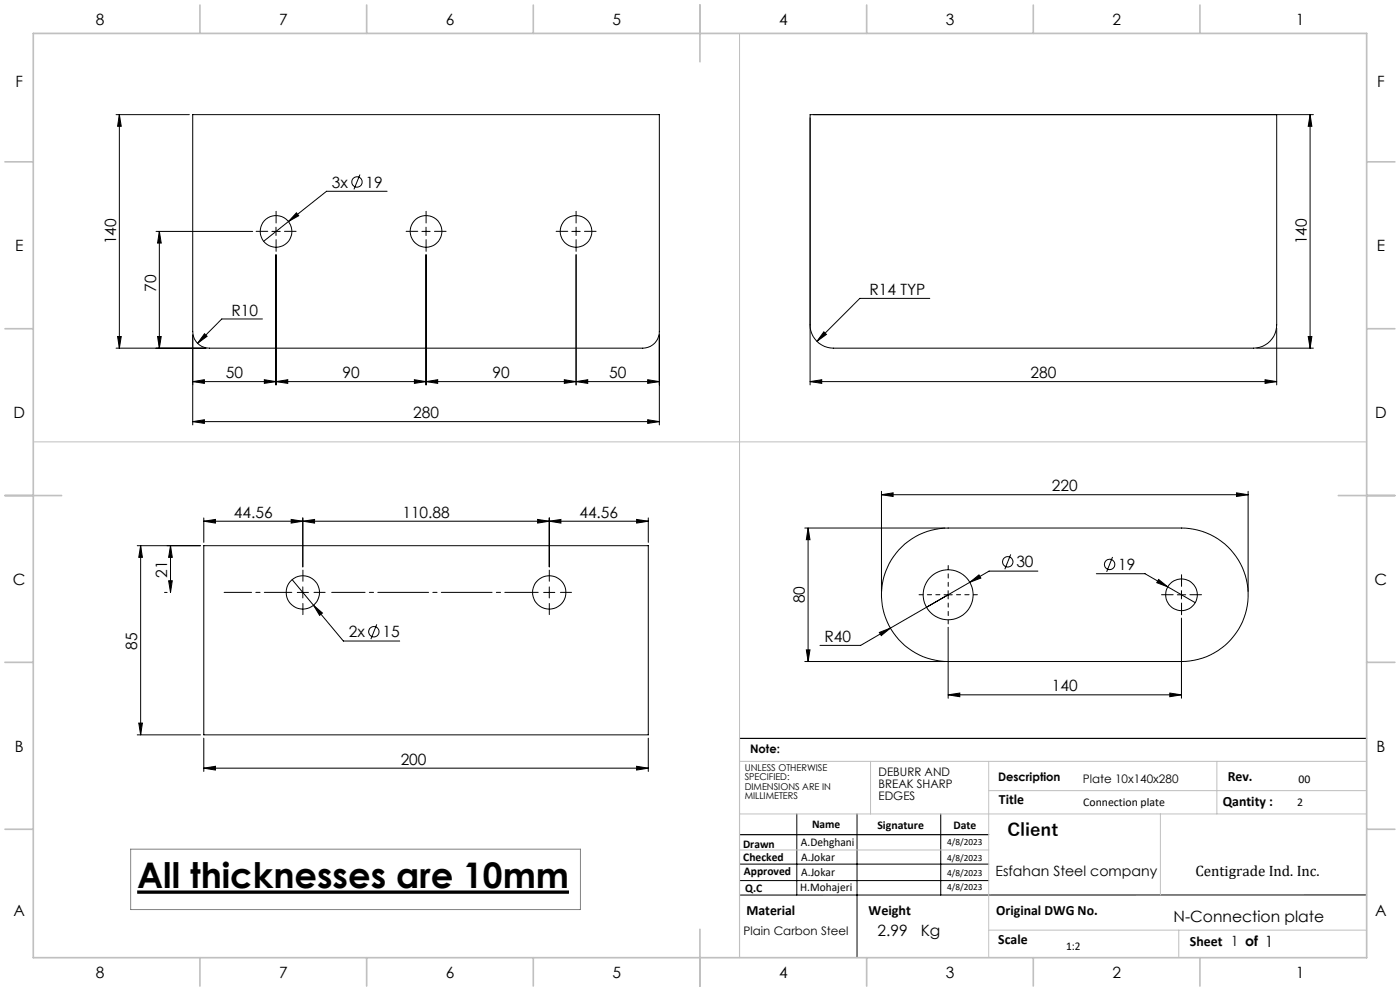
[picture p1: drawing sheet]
<svg xmlns="http://www.w3.org/2000/svg" width="420mm" height="297mm" viewBox="0 0 420 297" stroke-linecap="round" stroke-linejoin="round" font-family="sans-serif">
<path d="M41.2 267.4h129.5" fill="none" stroke="#000" stroke-width=".99" stroke-linecap="butt"/>
<g fill="none" stroke="#000" stroke-width=".3">
<path d="M34.8 34.4h22M35.8 34.4l.6 3.4h-1.1zM35.8 34.4v69.9M57.8 34.4h140v64.9a4.9 4.9 0 0 1-5 5h-130a4.9 4.9 0 0 1-5-5zM383 34.4v63a7 7 0 0 1-7 6.9h-126a7 7 0 0 1-7-6.9M393 34.4l.6 3.4h-1.1zM393 34.4v69.9M394 34.4h-151v81M108 52.3l-1.8 4.5M116.1 57.3h-18.1l-11.5 9.1M46.8 69.4h29M47.8 69.4l.6 3.4h-1.1z"/>
<path d="M47.8 69.4v34.9M81.6 69.4h2.5M82.8 68.1v2.5M82.8 76.3v39.1M86.5 66.4l-7.4 5.9M88.9 63.8l.7 .9-3.1 1.7zM126.6 69.4h2.4M127.8 68.1v2.5M127.8 76.3v39.1M171.6 69.4h2.5M172.8 68.1v2.5M172.8 76.3v39.1"/>
<path d="M78.7 95.6h-12.2l-7.2 7.3M247.2 99.4l.7 .8-2.8 2.1zM278.9 89.4h-20.9l-12.9 12.9M383 98.4v17M34.8 104.3h27M35.3 100.9h1.1l-.6 3.4zM47.3 100.9h1.1l-.6 3.4zM57.8 114.4l3.5-.6v1.1zM57.8 100.4v26.9M57.8 114.4h140M61.3 100l.8 .8-2.8 2.1zM79.3 113.8l3.5 .6-3.5 .5z"/>
<path d="M82.8 114.4l3.5-.6v1.1zM124.3 113.8l3.5 .6-3.5 .5zM127.8 114.4l3.5-.6v1.1zM169.3 113.8l3.5 .6-3.5 .5zM172.8 114.4l3.5-.6v1.1zM194.3 113.8l3.5 .6-3.5 .5zM197.8 100.4v26.9M243 114.4l3.5-.6v1.1zM243 114.4h140M377 104.3h17M379.5 113.8l3.5 .6-3.5 .5zM392.5 100.9h1.1l-.6 3.4z"/>
<path d="M57.8 126.4l3.5-.6v1.1zM57.8 126.4h140M194.3 125.8l3.5 .6-3.5 .5zM61.1 156.2l3.5-.5v1.1zM61.1 155.2v7.4M61.1 156.2h133.4M87.3 155.7l3.5 .5-3.5 .6zM90.8 155.2v14.7M90.8 156.2l3.6-.5v1.1zM161.3 155.7l3.5 .5-3.5 .6zM164.8 156.2l3.5-.5v1.1zM164.8 155.2v14.7"/>
<path d="M191 155.7l3.5 .5-3.5 .6zM194.5 155.2v7.4M241.4 158.3h42.1M242.4 158.3v40M242.4 158.3l.6 3.4h-1.1zM264.4 148.3l3.5-.6v1.1zM264.4 147.2v30.1M264.4 148.3h110M370.9 147.7l3.5 .6-3.5 .5zM374.4 147.2v30.1M41.2 163.5h18.9M42.2 163.5v56.7"/>
<path d="M42.2 163.5l.5 3.5h-1.1zM49.4 177.5h.7M50.6 174.1h1.1l-.5 3.4zM51.2 163.5v14M51.2 163.5l.5 3.5h-1.1zM61.1 163.5h133.4v56.7h-133.4zM87.6 173.7l15.4 18.4h16.9M89.2 177.5h3.3M90.8 175.9v3.3M163.1 177.5h3.3M164.8 175.9v3.3M270.5 163.9a20.1 20.1 0 0 1 13.9-5.6h70a20 20 0 0 1 20 20 20 20 0 0 1-20 20h-70a20 20 0 0 1-18.5-12.5 20 20 0 0 1 4.6-21.9z"/>
<path d="M283.2 178.3h2.5M284.4 178.3l-17.3 9.9M284.4 177v2.5M290.9 174.5l2.8-2.2 .6 .9zM290.9 174.5l-12.9 7.5M303.2 166.2l-1.8 4.4M311.4 171.2h-14.7l-5.8 3.3M328.9 171.9h14.6l6.8 4M333.8 166.9l-1.8 4.5M347.6 173.7l2.7 2.2-3.3-1.3zM350.3 175.9l8.3 4.7M353.2 178.3h2.5"/>
<path d="M354.4 177v2.5M94.1 181.4l2.6 2.3-.8 .7zM113 187.1l-1.7 4.5M241.4 198.3h42.1M241.9 194.8h1.1l-.6 3.5zM263.8 189.5l3.3-1.3-2.7 2.3zM267.1 188.2l-8.9 5.2h-12.2M284.4 188v21.3M354.4 185.2v24.1M41.6 216.7h1.1l-.5 3.5zM284.4 208.2l3.5-.5v1.1zM284.4 208.2h70"/>
<path d="M350.9 207.7l3.5 .5-3.5 .6zM41.2 220.2h18.9M61.1 230.2l3.5-.5v1.1zM61.1 221.2v10M61.1 230.2h133.4M191 229.7l3.5 .5-3.5 .6zM194.5 221.2v10M221.9 259h74.7M239 243.9v24.3M257.1 243.9v43.1M282.2 243.9v24.3M221.9 263.9h74.7"/>
<path d="M410 268.2h-188.1"/>
<circle cx="107.1" cy="54.5" r="1.56"/>
<circle cx="82.8" cy="69.4" r="4.8"/>
<circle cx="127.8" cy="69.4" r="4.8"/>
<circle cx="172.8" cy="69.4" r="4.8"/>
<circle cx="90.8" cy="177.6" r="5"/>
<circle cx="164.8" cy="177.6" r="5"/>
<circle cx="284.4" cy="178.2" r="7.5"/>
<circle cx="302.3" cy="168.4" r="1.56"/>
<circle cx="332.9" cy="169.2" r="1.56"/>
<circle cx="354.5" cy="178.2" r="4.7"/>
<circle cx="112.2" cy="189.3" r="1.55"/>
</g>
<g fill="none" stroke="#000" stroke-width=".3" stroke-dasharray="15.2 1.3 1.3 1.3">
<path d="M80.3 69.3h-3.5M82.8 66.8v-3.5M82.8 71.8v3.5M85.3 69.3h3.5M125.3 69.3h-3.5M127.8 66.8v-3.5M127.8 71.8v3.5M130.3 69.3h3.5M170.3 69.3h-3.5M172.8 66.8v-3.5M172.8 71.8v3.5M175.3 69.3h3.5"/>
<path d="M90.9 174.2v-3.3M94.2 177.5h3.3M164.8 174.2v-3.3M168.1 177.5h3.4M352 178.2h-3.5M354.5 175.7v-3.5M357 178.2h3.5M90.9 180.9v3.3M164.8 180.9v3.3M354.5 180.7v3.5"/>
</g>
<path d="M87.5 177.5h-20.3" fill="none" stroke="#000" stroke-width=".3" stroke-dasharray="15.2 1.3 1.3 1.3" stroke-dashoffset="7"/>
<path d="M161.5 177.5h-62" fill="none" stroke="#000" stroke-width=".3" stroke-dasharray="15.2 1.3 1.3 1.3" stroke-dashoffset="5.2"/>
<path d="M282 178.2h-6.3M284.5 175.7v-6.2M287 178.2h6.2M284.5 180.7v6.3" fill="none" stroke="#000" stroke-width=".3" stroke-dasharray="15.2 1.3 1.3 1.3" stroke-dashoffset="14"/>
<path d="M221.9 221.3h188.1M221.9 250.2h74.7" fill="none" stroke="#000" stroke-width=".35"/>
<path d="M39.2 254.5h134.9v18.1h-134.9z" fill="none" stroke="#808080" stroke-width=".3"/>
<path d="M221.9 10v211.3M10 132.4h400M221.9 228.2h188.1M261.2 228.2v15.7M296.6 228.2v58.8M296.6 237h113.4M365.1 228.2v15.7M221.9 243.9h188.1M221.9 254.7h74.7M348.1 243.9v24.3M296.6 278.8h113.4M353.6 278.8v8.2" fill="none" stroke="#c0c0c0" stroke-width=".3"/>
<path d="M221.9 221.3v65.7" fill="none" stroke="#c0c0c0" stroke-width=".35"/>
<g fill="none" stroke="#c0c0c0" stroke-width=".5">
<path d="M10 10h400v277h-400zM60 1.5v8.5M110 1.5v8.5M160 1.5v8.5M210 1.5v17M260 1.5v8.5M310 1.5v8.5M360 1.5v8.5M1.5 48.5h8.5M410 48.5h8.5M1.5 98.5h8.5M410 98.5h8.5"/>
<path d="M1.5 148.5h17M401.5 148.5h17M1.5 198.5h8.5M410 198.5h8.5M1.5 248.5h8.5M410 248.5h8.5M210 278.5v17M60 287v8.5M110 287v8.5M160 287v8.5M260 287v8.5M310 287v8.5"/>
<path d="M360 287v8.5"/>
</g>
<g fill="#000">
<path d="M35.8 34.4l.6 3.4h-1.1zM35.3 100.9h1.1l-.6 3.4zM47.8 69.4l.6 3.4h-1.1zM47.3 100.9h1.1l-.6 3.4zM42.2 163.5l.5 3.5h-1.1zM41.6 216.7h1.1l-.5 3.5zM393 34.4l.6 3.4h-1.1zM392.5 100.9h1.1l-.6 3.4z"/>
<path d="M79.3 113.8l3.5 .6-3.5 .5zM57.8 114.4l3.5-.6v1.1zM124.3 113.8l3.5 .6-3.5 .5zM82.8 114.4l3.5-.6v1.1zM169.3 113.8l3.5 .6-3.5 .5zM127.8 114.4l3.5-.6v1.1zM87.3 155.7l3.5 .5-3.5 .6zM61.1 156.2l3.5-.5v1.1z"/>
<path d="M172.8 114.4l3.5-.6v1.1zM194.3 113.8l3.5 .6-3.5 .5zM88.9 63.8l-2.4 2.6 3.1-1.7zM61.3 100l-2 2.9 2.8-2.1zM57.8 126.4l3.5-.6v1.1zM194.3 125.8l3.5 .6-3.5 .5zM90.8 156.2l3.6-.5v1.1zM161.3 155.7l3.5 .5-3.5 .6zM164.8 156.2l3.5-.5v1.1zM191 155.7l3.5 .5-3.5 .6zM94.1 181.4l1.8 3 .8-.7zM263.8 189.5l.6 1 2.7-2.3zM347.6 173.7l-.6 .9 3.3 1.3zM290.9 174.5l3.4-1.3-.6-.9zM243 114.4l3.5-.6v1.1zM379.5 113.8l3.5 .6-3.5 .5zM247.2 99.4l-2.1 2.9 2.8-2.1z"/>
<path d="M242.4 158.3l.6 3.4h-1.1zM241.9 194.8h1.1l-.6 3.5z"/>
<path d="M264.4 148.3l3.5-.6v1.1zM370.9 147.7l3.5 .6-3.5 .5z"/>
<path d="M50.6 174.1h1.1l-.5 3.4zM51.2 163.5l.5 3.5h-1.1z"/>
<path d="M350.9 207.7l3.5 .5-3.5 .6zM284.4 208.2l3.5-.5v1.1z"/>
<path d="M61.1 230.2l3.5-.5v1.1zM191 229.7l3.5 .5-3.5 .6z"/>
</g>
<text font-size="10.6" x="41.2" y="266.2">All thicknesses are 10mm</text>
<text font-size="5.3" x="302.2" y="250.7">Client</text>
<g font-size="4.7">
<text x="28.7" y="7.6">8</text>
<text x="83.7" y="7.6">7</text>
<text x="133.7" y="7.6">6</text>
<text x="183.7" y="7.6">5</text>
<text x="233.7" y="7.6">4</text>
<text x="283.7" y="7.6">3</text>
<text x="333.7" y="7.6">2</text>
<text x="388.7" y="7.6">1</text>
<text x="4.6" y="26.1">F</text>
<text x="413.1" y="26.1">F</text>
<text x="99.6" y="56.2">3x</text>
<text x="109.7" y="56.2">19</text>
<text x="4.5" y="75.3">E</text>
<text x="34.8" y="73.2" transform="rotate(-90 34.8 73.2)">140</text>
<text x="392" y="73.2" transform="rotate(-90 392 73.2)">140</text>
<text x="413" y="75.3">E</text>
<text x="46.8" y="87.4" transform="rotate(-90 46.8 87.4)">70</text>
<text x="260.9" y="88.4">R14 TYP</text>
<text x="69.4" y="94.6">R10</text>
<text x="67.7" y="113.3">50</text>
<text x="102.7" y="113.3">90</text>
<text x="147.7" y="113.3">90</text>
<text x="182.7" y="113.3">50</text>
<text x="309.2" y="113.3">280</text>
<text x="4" y="125.3">D</text>
<text x="123.9" y="125.3">280</text>
<text x="412.5" y="125.3">D</text>
<text x="315.6" y="147.2">220</text>
<text x="70.2" y="155.2">44.56</text>
<text x="120.7" y="155.2">110.88</text>
<text x="173.8" y="155.2">44.56</text>
<text x="50.2" y="173.2" transform="rotate(-90 50.2 173.2)">21</text>
<text x="304.9" y="170.1">30</text>
<text x="335.5" y="170.9">19</text>
<text x="3.9" y="175.3">C</text>
<text x="412.4" y="175.3">C</text>
<text x="241.4" y="180.8" transform="rotate(-90 241.4 180.8)">80</text>
<text x="104.6" y="191">2x</text>
<text x="114.7" y="191">15</text>
<text x="41.2" y="194.7" transform="rotate(-90 41.2 194.7)">85</text>
<text x="247.3" y="192.4">R40</text>
<text x="315.6" y="207.2">140</text>
<text x="4.4" y="225.3">B</text>
<text x="412.9" y="225.3">B</text>
<text x="120.2" y="229.2">200</text>
<text x="4" y="274.6">A</text>
<text x="412.5" y="274.6">A</text>
<text x="263.3" y="280.5">2.99</text>
<text x="276.2" y="280.5">Kg</text>
<text x="352.1" y="276.4">N-Connection plate</text>
<text x="28.7" y="293.1">8</text>
<text x="83.7" y="293.1">7</text>
<text x="133.7" y="293.1">6</text>
<text x="183.7" y="293.1">5</text>
<text x="233.7" y="293.1">4</text>
<text x="283.7" y="293.1">3</text>
<text x="333.7" y="293.1">2</text>
<text x="388.7" y="293.1">1</text>
</g>
<text font-size="4.5" x="358.6" y="262.6">Centigrade Ind. Inc.</text>
<g font-size="4.2">
<text x="368.3" y="234.1">Rev.</text>
<text x="299.7" y="240.9">Title</text>
<text x="366.8" y="241.6">Qantity :</text>
<text x="298.6" y="262.6">Esfahan Steel company</text>
<text x="223.9" y="274.2">Material</text>
<text x="260.6" y="274.2">Weight</text>
<text x="298.9" y="274.2">Original DWG No.</text>
<text x="299.5" y="282.8">Scale</text>
<text x="357" y="283.6">Sheet 1 of 1</text>
</g>
<g font-size="3.5">
<text x="225" y="225.7">Note:</text>
<text x="263.6" y="232.6">DEBURR AND</text>
<text x="263.6" y="236.1">BREAK SHARP</text>
<text x="263.6" y="239.7">EDGES</text>
<text x="299.4" y="234.1">Description</text>
<text x="324.9" y="234.7">Plate 10x140x280</text>
<text x="389.6" y="234.7">00</text>
<text x="325" y="241.6">Connection plate</text>
<text x="389.2" y="241.6">2</text>
<text x="243.6" y="248.1">Name</text>
<text x="263.2" y="248.5">Signature</text>
<text x="286" y="248.5">Date</text>
<text x="222.9" y="254">Drawn</text>
<text x="240.3" y="253.6">A.Dehghani</text>
<text x="240.4" y="257.9">A.Jokar</text>
<text x="223" y="258.1">Checked</text>
<text x="223.2" y="262.1">Approved</text>
<text x="240.4" y="262.4">A.Jokar</text>
<text x="223.6" y="267.4">Q.C</text>
<text x="240.1" y="267.1">H.Mohajeri</text>
<text x="223.1" y="280.2">Plain Carbon Steel</text>
<text x="319.8" y="284.6">1:2</text>
</g>
<g font-size="2.8">
<text x="223.4" y="231">UNLESS OTHERWISE</text>
<text x="223.4" y="233.8">SPECIFIED:</text>
<text x="223.4" y="236.7">DIMENSIONS ARE IN</text>
<text x="223.4" y="239.5">MILLIMETERS</text>
<text x="284.2" y="253.2">4/8/2023</text>
<text x="284.2" y="258.1">4/8/2023</text>
<text x="284.2" y="262.7">4/8/2023</text>
<text x="284.2" y="266.6">4/8/2023</text>
</g>
</svg>
